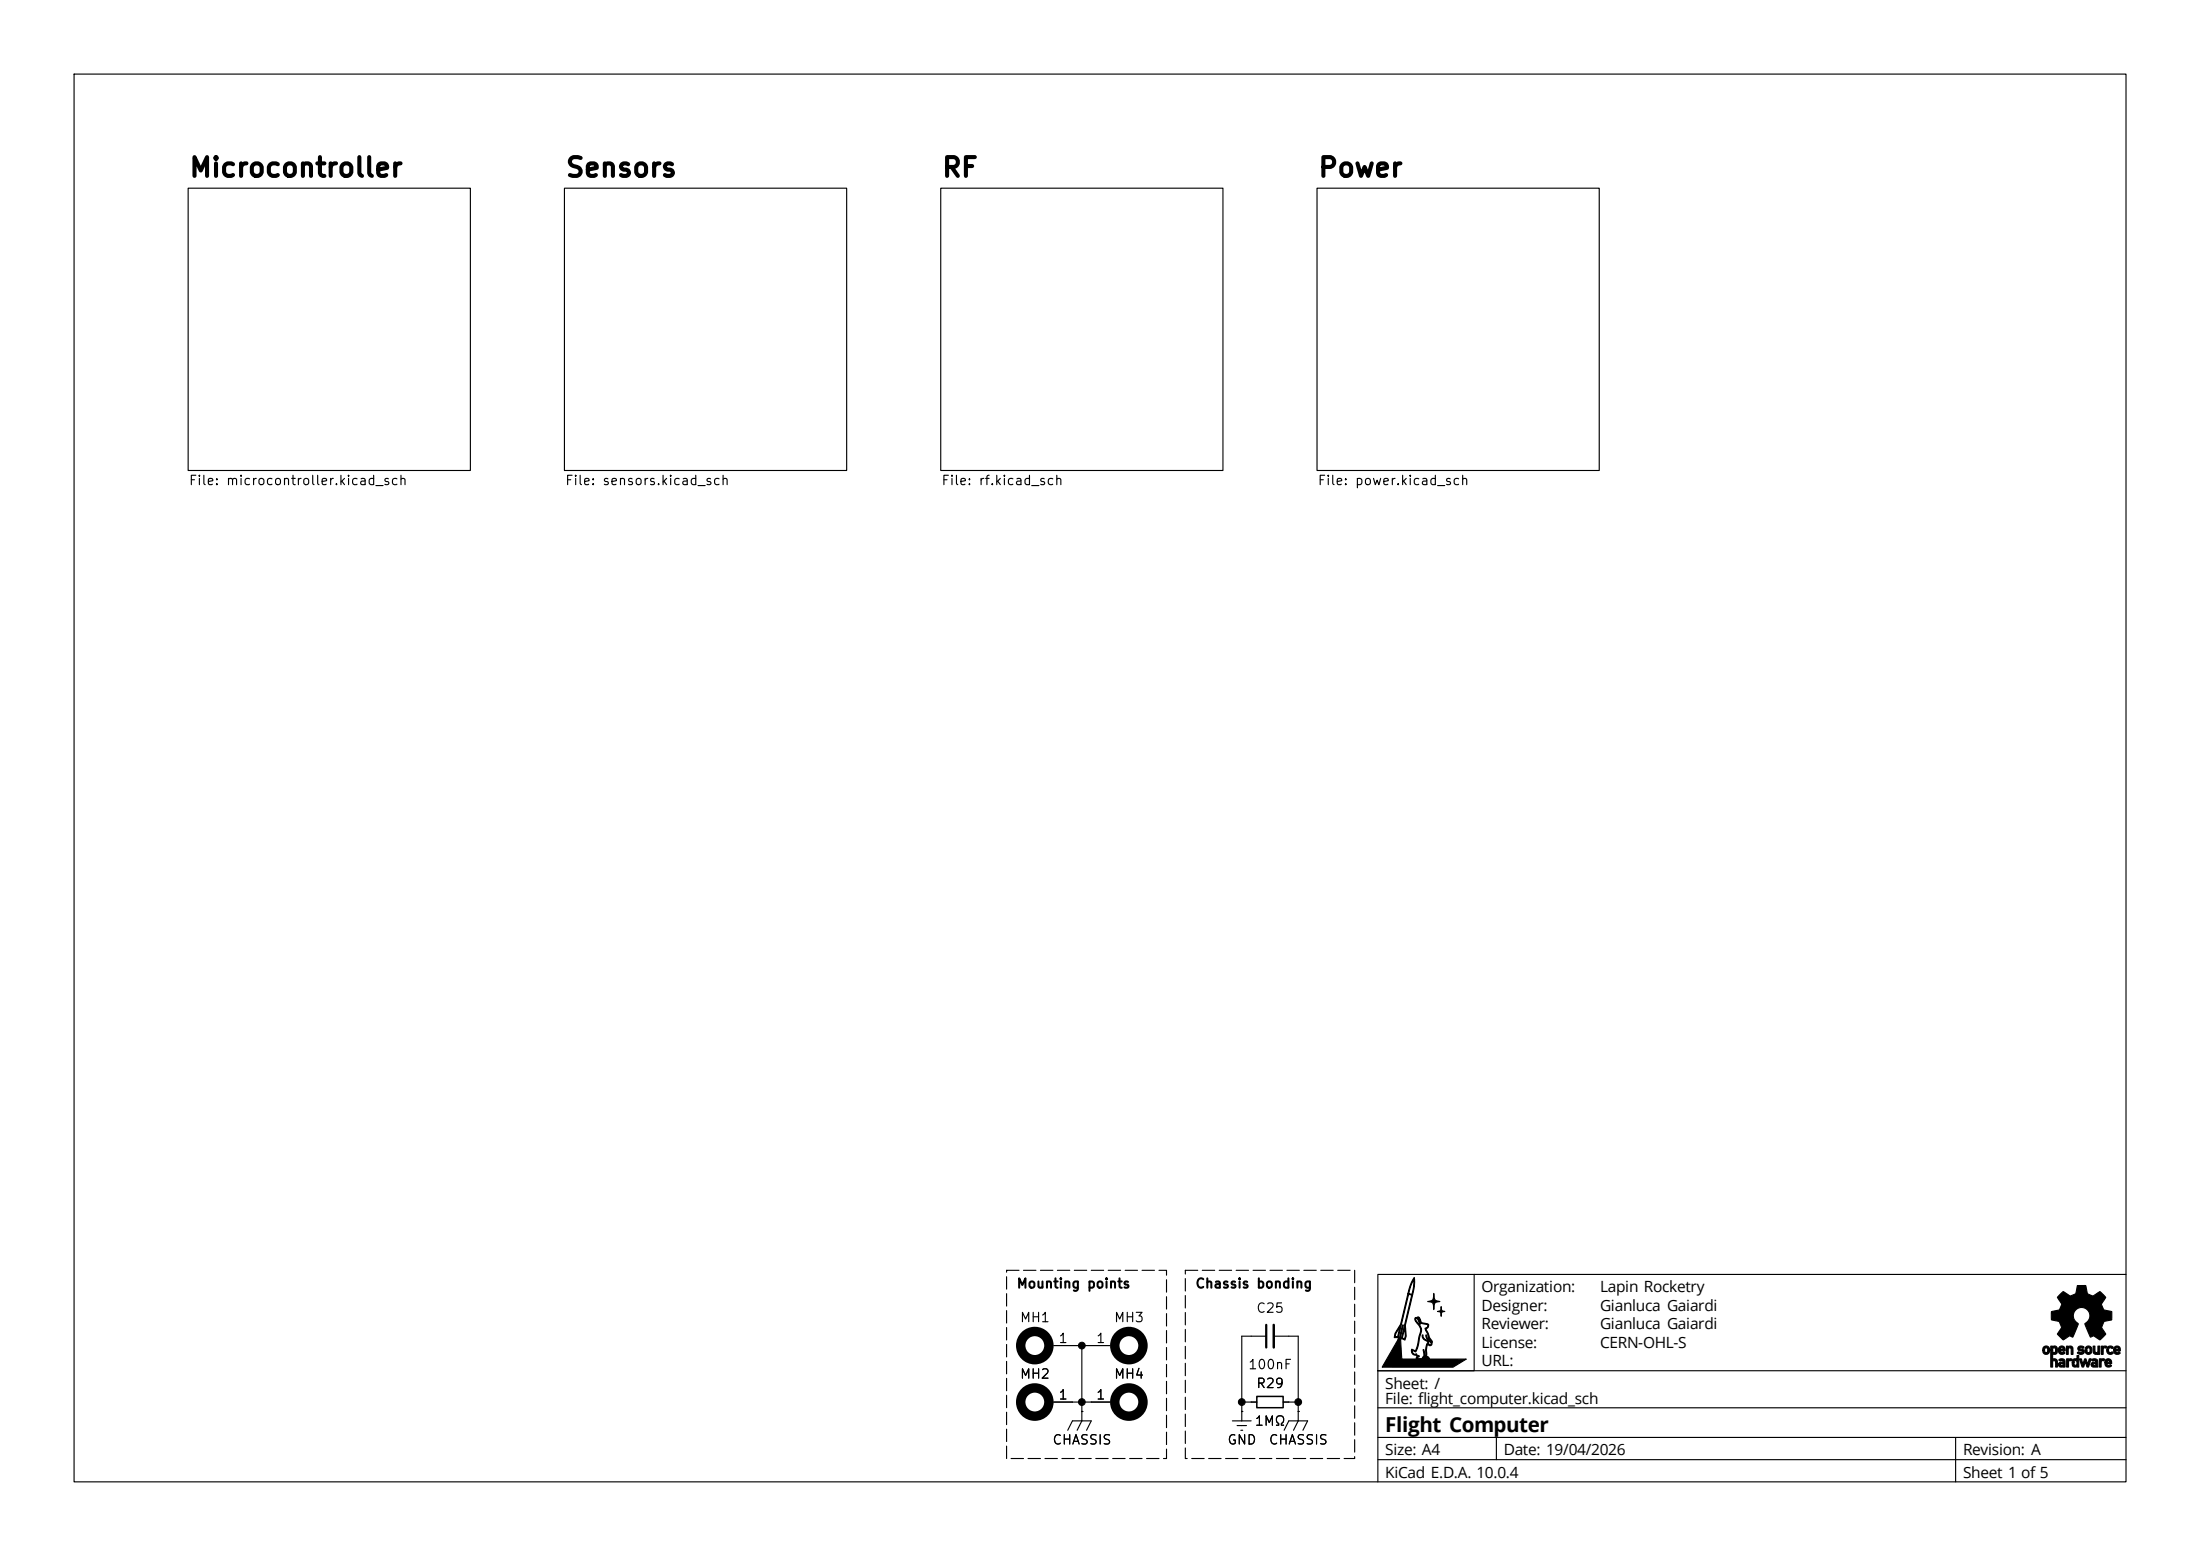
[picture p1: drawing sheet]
<svg xmlns="http://www.w3.org/2000/svg" width="297mm" height="210mm" viewBox="0 0 297 210" stroke-linecap="round" stroke-linejoin="round" font-family="sans-serif">
<g fill="none" stroke="#000" stroke-width=".15">
<path d="M10 10h277v190h-277zM25.4 25.4h38.1v38.1h-38.1zM76.2 25.4h38.1v38.1h-38.1zM127 25.4h38.1v38.1h-38.1zM177.8 25.4h38.1v38.1h-38.1zM186 172h13v13h-13zM199 172h88M142.2 181.6h7.7M142.2 189.2h7.7M144.1 193l.7-1.2h2.5l-.6 1.2M146 190.5h.1M146 181.6v10.2l-.6 1.2"/>
<path d="M166.4 191.8h2.5M167 192.4h1.3M167.5 193h.3M167.6 190.5h.1M167.6 189.2h2.1M170.9 180.3h-3.3v11.5M172 180.3h3.3v11.5l-.7 1.2M173.2 189.2h2.1M173.4 193l.6-1.2h2.5l-.6 1.2M175.3 190.5h.1M186 197h101M186 194h101"/>
<path d="M186 185v15M186 190h101M186 185h101M202 194v3M264 194v6"/>
</g>
<g fill="#000" stroke="#000" stroke-width=".15">
<path d="M190.9 172.4v1.5l-.7 2.9a5.8 5.8 0 0 0-.4 3.5l-.1 .4a.13 .13 0 0 1-.1 .2 .13 .13 0 0 1-.1-.1l-.2-.1h-.2l.1 2.5a.15 .15 0 0 0 .1 .2 .15 .15 0 0 0 .2 0h1.8a.23 .23 0 0 1-.1-.2 .23 .23 0 0 1 .3-.1l-.3-.2h-.2a.54 .54 0 0 1-.5-.6h.2v.1a.42 .42 0 0 0 .5 .4l.1 .1h.2a.14 .14 0 0 1 .1 .2 .14 .14 0 0 1-.2 .1l-.1 .1 .1 .1h1.2l-.1-.2h-.5h.7l.1 .2-.1-.2h-.7l.2-.3v-.8l.1 .5v.6a1.1 1.1 0 0 0 .2-1l.1-.7 .2-.4-.7-.4-.1-.3v-.2h.1l.1 .4 .6 .4 .1 .2a.2 .2 0 0 0 0 .3 .2 .2 0 0 0 .3-.1 .2 .2 0 0 0-.1-.3l-.5-.5a.22 .22 0 0 1 0-.4l.1 .4 .6 .6-.4-.7-.5-1.2 .3-.2 .1-.3-.7-.1a.79 .79 0 0 1-.6-.8h-.1l.3 .8-.3-.7a.16 .16 0 0 0-.3 0 .16 .16 0 0 0 .1 .2l.5 .7 .2 .7-.4 2-.3 .7-.1 .2-.6-.2 .1-.2 .3 .2a.12 .12 0 0 0 .2 0 .12 .12 0 0 0 0-.1l.7-2.7-.2-.6-.5-.7a.28 .28 0 0 1-.1-.3 .28 .28 0 0 1 .3-.1l.2-.1 .1 .1 .3 .7 .7 .1a.36 .36 0 0 1 .3 .4 .36 .36 0 0 1-.4 .3l.5 1.2 .4 .5-.1 .4a.28 .28 0 0 1-.3 .2 .28 .28 0 0 1-.2-.2l-.2 .6-.1 1.1 .3 .1 .1 .2h5.1l-1.8 1.1h-9.6l2.1-3.6h.3v-.2l-.2 .2h-.1l.1-.3-.1-.1h-.5h.6l.2 .1 .4-1.8-.4 1.8h.3l.3 .1 .1-.4-.1-1.1-.3 1.4h-.1l1.3-5.6a.16 .16 0 0 0 .1-.2 .16 .16 0 0 0-.3-.1 .15 .15 0 0 0-.2 0 .15 .15 0 0 0 0 .2l-1.3 5.6h-.6l.3-.1a.17 .17 0 0 0 .2 0 .17 .17 0 0 0 0-.2l.3-1.1-.6 .9v.4h-.2l.1-.4 .8-1.3 .9-3.9a.21 .21 0 0 1 .2-.2 .21 .21 0 0 1 .2 .1 .19 .19 0 0 0 .2-.1 .19 .19 0 0 0 .1-.2l.2-1.7-.4 .8-.3 1h-.1l.3-1.1zM193.6 174.6l.1 .8 .7 .3h-.3a.77 .77 0 0 0-.5 1v.1l-.2-1-.7-.1 .7-.3zM194.6 176.3l.1 .6 .4 .1h-.2a.48 .48 0 0 0-.3 .7l-.1-.6-.4-.1 .4-.1zM278.1 174.7l.4-.4 .6 .4a.48 .48 0 0 0 .8 0 .41 .41 0 0 0 .4-.5l.1-.7h1.2l.1 .6a.48 .48 0 0 0 .3 .6l.4 .2a.34 .34 0 0 0 .5-.2l.3-.2a.24 .24 0 0 1 .3-.2 .24 .24 0 0 1 .2 .2l.4 .4a.27 .27 0 0 1 .2 .2 .27 .27 0 0 1-.2 .3l-.3 .4a.45 .45 0 0 0 .1 .7 .43 .43 0 0 0 .5 .4l.7 .1v1.1l-.8 .2a.45 .45 0 0 0-.5 .5l-.1 .4 .3 .4a.43 .43 0 0 1 .2 .5l-.5 .5a.27 .27 0 0 1-.2 .2 .27 .27 0 0 1-.3-.1l-.4-.3a.45 .45 0 0 0-.6 .1l-.7-1.8a1.15 1.15 0 0 0 .4-1.8 1.15 1.15 0 0 0-1.8 .1 1.35 1.35 0 0 0 .5 1.7l-.7 1.7a.21 .21 0 0 1-.4-.1 .3 .3 0 0 0-.4 .2l-.6 .3-.6-.5-.1-.2 .3-.6a.51 .51 0 0 0 0-.8 .43 .43 0 0 0-.5-.4l-.5-.1a.21 .21 0 0 1-.2-.1 .21 .21 0 0 1 0-.3v-.5a.24 .24 0 0 1 .1-.3 .24 .24 0 0 1 .2 0l.5-.1a.88 .88 0 0 0 .6-.9l-.4-.7a.26 .26 0 0 1-.1-.2 .26 .26 0 0 1 .2-.2zM275.9 181.8a.56 .56 0 0 1 .8 .2 .56 .56 0 0 1-.3 .8 .46 .46 0 0 1-.6-.6h.2a.24 .24 0 0 0 .3 .3 .24 .24 0 0 0 .1-.3 .23 .23 0 0 0-.2-.3 .23 .23 0 0 0-.2 .3h-.2v-.2zM276.9 181.7h.2a.45 .45 0 0 1 .6 .1 .45 .45 0 0 1 0 .6 .38 .38 0 0 1-.1 .4 .38 .38 0 0 1-.5-.1v.8a.46 .46 0 0 1 .6 0 .46 .46 0 0 1 0 .6l.1 .4h-.3v-.3a.35 .35 0 0 0-.2-.6l-.2 .1v.8h-.2v-2.3h.2a.21 .21 0 0 0 .1 .3 .21 .21 0 0 0 .3-.1 .28 .28 0 0 0 0-.4 .28 .28 0 0 0-.3-.1l-.1 .3h-.2zM278 183.5a.5 .5 0 0 1 .6 0 .5 .5 0 0 1 .2 .6v.4l-.3-.1-.1 .1a.38 .38 0 0 1-.5-.4h.2l.1 .1a.24 .24 0 0 0 .2 .1 .24 .24 0 0 0 .2-.3l-.7 .1a.44 .44 0 0 1 .6-.3 .29 .29 0 0 0-.4-.1l-.2-.1zM278 181.8a.49 .49 0 0 1 .6 0 .49 .49 0 0 1 .2 .5h-.7a.27 .27 0 0 0 .2 .3 .27 .27 0 0 0 .3-.1l.2 .1a.52 .52 0 0 1-.7 .1 .52 .52 0 0 1-.2-.6h.7a.23 .23 0 0 0-.2-.2 .23 .23 0 0 0-.3 .2h-.2zM279 183.4h.3a.25 .25 0 0 1 .4 .1l-.1 .2-.2-.1-.1 .1v.8h-.3zM279 181.7h.2a.46 .46 0 0 1 .6 .1 .46 .46 0 0 1 .1 .6v.4h-.3v-.5a.26 .26 0 0 0 0-.3 .26 .26 0 0 0-.4 0 .26 .26 0 0 0 0 .3v.5h-.2zM280.4 182.9h.2v1.6l-.2-.1a.43 .43 0 0 1-.5 0 .43 .43 0 0 1-.1-.5h.2a.24 .24 0 0 0 0 .3 .24 .24 0 0 0 .3 0 .33 .33 0 0 0 .1-.3 .33 .33 0 0 0-.3-.2l-.1 .2h-.2v-.2a.37 .37 0 0 1 .2-.3 .37 .37 0 0 1 .4 .1zM280.6 181.8a.44 .44 0 0 1 .7 .1l-.1 .1a.25 .25 0 0 0-.2-.1 .25 .25 0 0 0-.2 .1v.1a.43 .43 0 0 1 .4 .1 .43 .43 0 0 1 .1 .4 .49 .49 0 0 1-.8-.1h.1a.3 .3 0 0 0 .5-.1 .39 .39 0 0 1-.5-.1 .39 .39 0 0 1 0-.5z"/>
<path d="M281.6 181.8a.54 .54 0 0 1 .8 .3 .54 .54 0 0 1-.6 .7l-.2-.2-.1-.2v-.1h.2a.23 .23 0 0 0 .3 .3 .23 .23 0 0 0 .2-.4 .25 .25 0 0 0-.3-.3 .25 .25 0 0 0-.2 .4h-.2zM280.7 183.4h.3l.2 .7 .2-.7h.2l.2 .7 .2-.7h.3l-.3 1.1h-.3l-.2-.7-.2 .7h-.2zM282.6 181.7h.2v.6a.21 .21 0 0 0 .2 .3 .21 .21 0 0 0 .2-.2v-.7h.3v1.1h-.3v-.1a.44 .44 0 0 1-.5 0 .44 .44 0 0 1-.1-.6zM282.4 183.5a.5 .5 0 0 1 .6-.1 .5 .5 0 0 1 .2 .7v.4h-.3a.38 .38 0 0 1-.6-.3h.2l.1 .1a.21 .21 0 0 0 .3 0 .21 .21 0 0 0 .1-.3l-.7 .2a.42 .42 0 0 1 .7-.4 .27 .27 0 0 0-.5-.1zM283.4 183.4h.2l.1 .1a.3 .3 0 0 1 .5 0l-.2 .2a.25 .25 0 0 0-.3 0 .25 .25 0 0 0 0 .3v.5h-.3zM283.7 181.7h.7l-.1 .3a.25 .25 0 0 0-.3 0 .25 .25 0 0 0-.1 .3v.5h-.2zM284.3 183.5a.48 .48 0 0 1 .6 0 .48 .48 0 0 1 .2 .5h-.7a.48 .48 0 0 0 .6 .2v.2a.52 .52 0 0 1-.6 0 .52 .52 0 0 1-.2-.6h.6a.21 .21 0 0 0-.2-.2 .21 .21 0 0 0-.2 .2h-.2zM284.5 181.8l.2-.1h.3l.3 .2-.2 .1a.29 .29 0 0 0-.4 0 .29 .29 0 0 0 0 .4 .29 .29 0 0 0 .4 0l.2 .2a.49 .49 0 0 1-.7 .1 .49 .49 0 0 1-.2-.7zM285.5 181.8a.47 .47 0 0 1 .6 0 .47 .47 0 0 1 .1 .5h-.6a.27 .27 0 0 0 .2 .3 .27 .27 0 0 0 .3-.1l.1 .1a.48 .48 0 0 1-.6 .1 .48 .48 0 0 1-.2-.6h.6a.22 .22 0 0 0-.2-.2 .22 .22 0 0 0-.2 .2h-.2z"/>
</g>
<g fill="none" stroke="#000" stroke-width="1.3">
<circle cx="139.7" cy="181.6" r="1.9"/>
<circle cx="139.7" cy="189.2" r="1.9"/>
<circle cx="152.4" cy="181.6" r="1.9"/>
<circle cx="152.4" cy="189.2" r="1.9"/>
</g>
<path d="M169.7 188.5h3.5v1.5h-3.5z" fill="none" stroke="#000" stroke-width=".2"/>
<path d="M170.9 178.8v3.1" fill="none" stroke="#000" stroke-width=".3"/>
<path d="M172 178.8v3.1" fill="none" stroke="#000" stroke-width=".33"/>
<path d="M135.9 171.5h21.6v25.4h-21.6zM160 171.5h22.9v25.4h-22.9z" fill="none" stroke="#000" stroke-width=".15" stroke-dasharray="1.7 .6"/>
<g fill="#000" stroke="#000" stroke-width=".14">
<circle cx="146" cy="181.6" r=".46"/>
<circle cx="146" cy="189.2" r=".46"/>
<circle cx="167.6" cy="189.2" r=".46"/>
<circle cx="175.3" cy="189.2" r=".46"/>
</g>
<text font-size="2.8" x="187" y="193.2">Flight Computer</text>
<g font-size="2.5">
<text x="25.4" y="24.5">Microcontroller</text>
<text x="76.2" y="24.5">Sensors</text>
<text x="127" y="24.5">RF</text>
<text x="177.8" y="24.5">Power</text>
</g>
<g font-size="2.1">
<text x="200" y="179.4">Reviewer:</text>
<text x="200" y="176.9">Designer:</text>
<text x="200" y="174.4">Organization:</text>
<text x="216" y="176.9">Gianluca Gaiardi</text>
<text x="216" y="174.4">Lapin Rocketry</text>
<text x="216" y="179.4">Gianluca Gaiardi</text>
<text x="200" y="184.4">URL:</text>
<text x="200" y="181.9">License:</text>
<text x="216" y="181.9">CERN-OHL-S</text>
<text x="187" y="189.4">File: f</text>
<text x="187" y="187.4">Sheet: /</text>
<text x="191.4" y="189.4">light_computer.kicad_sch</text>
<text x="187" y="196.4">Size: A4</text>
<text x="203" y="196.4">Date: 19/04/2026</text>
<text x="265" y="196.4">Revision: A</text>
<text x="187" y="199.4">KiCad E.D.A. 10.0.4</text>
<text x="265" y="199.4">Sheet 1 of 5</text>
</g>
<g font-size="1.3">
<text x="25.4" y="65.8">File: microcontroller.kicad_sch</text>
<text x="76.2" y="65.8">File: sensors.kicad_sch</text>
<text x="127" y="65.8">File: rf.kicad_sch</text>
<text x="177.8" y="65.8">File: power.kicad_sch</text>
<text x="137.2" y="174.2">Mounting points</text>
<text x="137.6" y="178.8">MH1</text>
<text x="150.3" y="178.8">MH3</text>
<text x="161.3" y="174.2">Chassis bonding</text>
<text x="169.5" y="177.5">C25</text>
<text x="142.8" y="181.6">1</text>
<text x="147.9" y="181.6">1</text>
<text x="168.4" y="185.1">100nF</text>
<text x="137.6" y="186.4">MH2</text>
<text x="142.8" y="189.2">1</text>
<text x="147.9" y="189.2">1</text>
<text x="150.3" y="186.4">MH4</text>
<text x="169.5" y="187.7">R29</text>
<text x="142" y="195.3">CHASSIS</text>
<text x="165.6" y="195.3">GND</text>
<text x="169.3" y="192.7">1MΩ</text>
<text x="171.2" y="195.3">CHASSIS</text>
</g>
</svg>
